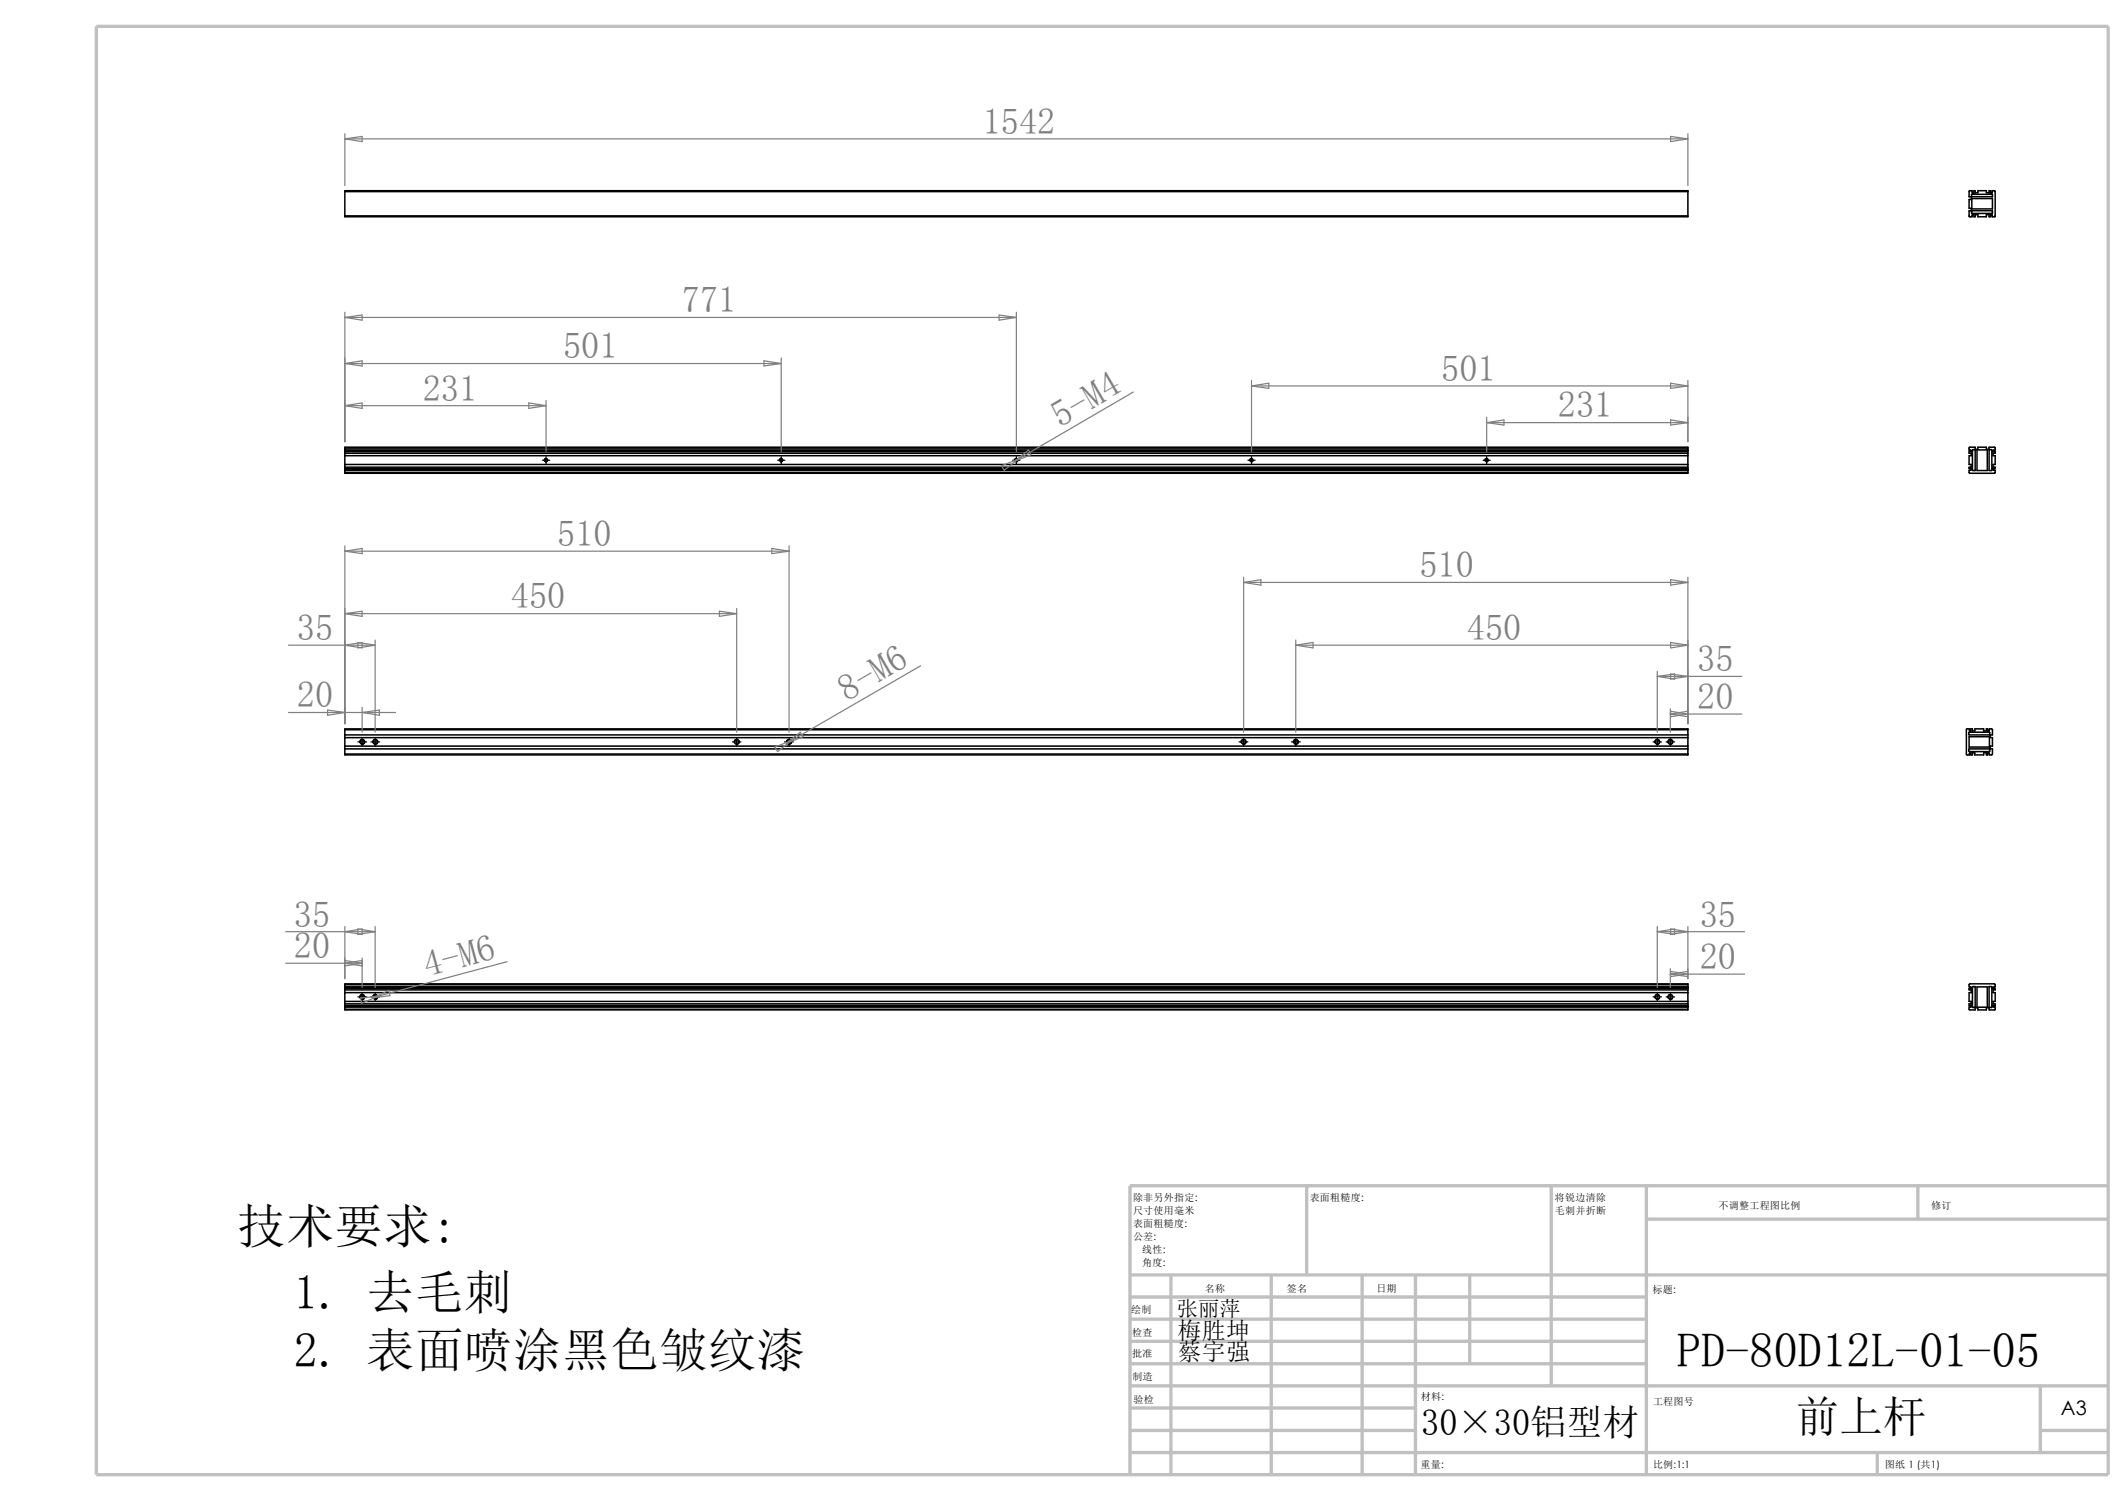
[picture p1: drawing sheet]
<svg xmlns="http://www.w3.org/2000/svg" width="297mm" height="210mm" viewBox="0 0 297 210" stroke-linecap="round" stroke-linejoin="round" font-family="sans-serif">
<g fill="none" stroke="#c0c0c0" stroke-width=".47">
<path d="M13.5 3.7h281v202.2h-281zM157.9 178h136.6M163.6 178v27.9M177.6 178v27.9M182.5 165.6v12.4M190.3 178v27.9M197.7 178v27.9M205.3 178v12.4M216.7 165.6v27.9M230 170.2h64.5M230 165.6v40.3M267.9 165.6v4.6"/>
<path d="M294.5 165.6h-136.6v40.3M157.9 193.5h136.6M157.9 199.7h39.8M157.9 196.6h39.8M157.9 181.1h72.1M157.9 184.2h72.1M157.9 187.3h72.1M157.9 190.4h72.1M285 199.7h9.5M285 193.5v9.3M157.9 202.8h136.6M262.3 202.8v3.1"/>
</g>
<g fill="none" stroke="#000" stroke-width=".21">
<path d="M48.2 26.8v-.2h187.6v.2M48.2 30.1v.2h187.6v-.2M48.2 26.8v3.3M48.2 26.8h187.6M48.2 30.1h187.6M235.8 26.8v3.3M275.4 29.5l2.9-.1v.4h-2.8zM275.5 27.1h2.8v.4h-2.8zM275.5 27.7h2.8v1.5h-2.8zM275.5 26.8v.2h.3v-.4h.1v.3h.4v-.3h1.2v.3h.4v-.3h.1v.4h.3v-.2M275.5 26.8v-.2l-.4 .1v.8h.3v.4h-.3v1.2h.3v.3h-.3v.8l.4 .1v-.2M275.5 30.1v-.2h.3v.4h.1v-.3h.4v.3h1.2v-.3h.4v.3h.1v-.4h.3v.2"/>
<path d="M275.5 26.8h.1M275.5 30.1h.1M278.3 26.8v-.2l.4 .1v3.5l-.4 .1v-.2M278.3 26.8h.1M278.3 30.1h.1M48.2 62.6v-.2h187.6v.2M48.2 66v.1h187.6v-.1M48.2 62.9h.1M48.2 65.6v.1M48.2 62.6v.3M48.2 62.9v2.7M48.2 65.7v.3"/>
<path d="M48.2 62.6h187.6M48.2 62.9h187.6M48.2 63.3h187.6M48.2 63.1h187.6M48.2 63.6h187.6M48.2 64.9h187.6M48.2 65.2h187.6M48.2 65.4h187.6M48.2 65.7h187.6M48.2 66h187.6M48.2 65.6h187.6M235.8 62.6v.3"/>
<path d="M235.8 65.6v.4M235.8 62.9v2.7M275.3 62.9h.1v.2h-.3v.2h.3v.3h-.3v1.3h.3v.3h-.3v.2h.3v.2l-.1 .1M275.3 62.9h-.2v-.5h.8v.3h.4v-.3h1.2v.3h.4v-.3l.8 .1v.4h-.4v.2h.4v.2h-.3v.3h.3v1.3h-.3v.3h.3v.2h-.4v.2l.4 .1v.3l-3.5 .1-.1-.1v-.3h.2M275.5 62.8h.4v2.9h-.4zM276.2 62.8h1.4v2.9h-1.4zM277.9 62.8h.4l-.1 2.9h-.3zM48.2 101.9v-.1h187.6v.1M48.2 105.3v.1h187.6v-.1M48.2 101.9h187.6M48.2 102.6h187.6M48.2 101.9v3.4"/>
<path d="M48.2 103h187.6M48.2 104.2h187.6M48.2 104.6h187.6M48.2 105.3h187.6M235.8 101.9v3.4M275 102.3l2.9-.1 .1 .4h-2.9zM275.1 104.6h2.9v.3h-2.9zM275.1 102.9h2.8v1.4h-2.8zM275.1 101.9l.1 .2h.1v-.3h.2v.3h.4v-.3h1.2v.3h.4v-.3h.2v.3h.1l.1-.3 .4 .1v.7h-.3v.4h.3v1.2h-.3v.4h.3v.7l-.4 .1-.1-.4h-.1v.4h-.2v-.3h-.4v.3h-1.2v-.3h-.4v.3h-.2v-.4h-.1l-.1 .2M275.1 101.9v-.1h-.4v3.6h.4v-.2M275.1 105.2h.1M275.1 101.9h.1"/>
<path d="M48.2 137.5v-.1h187.6v.1M48.2 137.8v.1M48.2 137.5v.3M48.2 137.9v2.6M48.2 137.5h187.6M48.2 137.8h187.6M48.2 138.2h187.6M48.2 138h187.6M48.2 138.6h187.6M48.2 139.8h187.6M48.2 137.9h187.6M235.8 137.8v.1"/>
<path d="M235.8 137.5v.3M235.8 137.9v2.6M275.5 137.8h.4v2.9l-.4-.1zM276.2 137.8h1.4v2.8h-1.4zM277.9 137.8h.4l-.1 2.9-.3-.1zM48.2 140.9v.1h187.6v-.1M48.2 140.5v.1M48.2 140.6v.3M48.2 140.4h187.6M48.2 140.2h187.6M48.2 140.6h187.6M48.2 140.9h187.6"/>
<path d="M48.2 140.5h187.6M235.8 140.5v.4M275.3 140.6l.1-.1v-.1h-.3v-.2h.3v-.4h-.3v-1.2h.3v-.4h-.3v-.2h.3v-.1l-.3-.1 .1-.4h3.4l.1 .1v.3l-.4 .1v.1h.4v.2h-.3v.4h.3v1.2h-.3v.4h.3v.2h-.4v.1l.4 .1v.4h-.8v-.3h-.4v.3h-1.2v-.3h-.4v.3h-.8v-.4h.2"/>
<circle cx="76.3" cy="64.2" r=".2"/>
<circle cx="109.1" cy="64.2" r=".2"/>
<circle cx="142" cy="64.2" r=".2"/>
<circle cx="174.8" cy="64.2" r=".2"/>
<circle cx="207.7" cy="64.2" r=".2"/>
<circle cx="50.6" cy="103.6" r=".3"/>
<circle cx="52.4" cy="103.6" r=".3"/>
<circle cx="102.9" cy="103.6" r=".3"/>
<circle cx="110.2" cy="103.6" r=".32"/>
<circle cx="173.7" cy="103.6" r=".3"/>
<circle cx="181" cy="103.6" r=".3"/>
<circle cx="231.5" cy="103.6" r=".3"/>
<circle cx="233.3" cy="103.6" r=".3"/>
<circle cx="50.6" cy="139.2" r=".32"/>
<circle cx="52.4" cy="139.2" r=".32"/>
<circle cx="231.5" cy="139.2" r=".32"/>
<circle cx="233.3" cy="139.2" r=".32"/>
</g>
<g fill="none" stroke="#808080" stroke-width=".17">
<path d="M48.2 18.7v7.2M48.2 19.4h187.6M48.2 19.4l2.4-.4v.8zM233.4 19l2.4 .4-2.4 .4zM235.8 18.7v7.2M48.2 43.6v18.1M48.2 44.3l2.4-.3v.7zM48.2 50.8l2.4-.4v.7zM48.2 56.6l2.4-.3v.7zM48.2 56.6h28.1M48.2 50.8h60.9M48.2 44.3h93.8"/>
<path d="M73.9 56.3l2.4 .3-2.4 .4zM76.3 55.9v7.1M106.7 50.4l2.4 .4-2.4 .3zM109.1 50v13M139.6 44l2.4 .3-2.4 .4zM142 43.6v19.4M158.3 54.7l-16.1 9.4M174.8 53.1v9.9M174.8 53.9l2.4-.4v.7zM174.8 53.9h61M207.7 59l2.4-.4v.8zM207.7 59h28.1"/>
<path d="M207.7 58.3v4.7M233.4 53.5l2.4 .4-2.4 .3zM233.4 58.6l2.4 .4-2.4 .4zM235.8 53.1v8.6M48.2 76.2v24.8M48.2 77l2.4-.4v.7zM48.2 77h62M107.8 76.6l2.4 .4-2.4 .3zM110.2 76.2v26M139.9 65l2.3-.9-1.9 1.6zM141.8 64.4l1.9-1.6 .3 .7zM142.2 64.1l-.4 .3"/>
<path d="M40.3 90.1h12.1M40.3 99.5h14.9M45.8 99.1l2.4 .4-2.4 .4zM48.2 85.7l2.4-.4v.8zM48.2 90.1l2.4-.4v.8zM48.2 85.7h54.7M50 89.7l2.4 .4-2.4 .4zM50.6 98.8v3.4M50.6 99.5l2.4-.4v.8zM52.4 89.4v12.8M100.5 85.3l2.4 .4-2.4 .4zM102.9 85v17.2"/>
<path d="M128.6 93l-18.1 10.4M173.7 80.6v21.6M173.7 81.3l2.4-.4v.8zM173.7 81.3h62.1M181 90.1l2.4-.4v.8zM181 90.1h54.8M181 89.4v12.8M231.5 93.7v8.5M231.5 94.4h11.8M231.5 94.4l2.4-.3v.7zM233.3 99v3.2M233.3 99.7h10"/>
<path d="M233.3 99.7l2.5-.4v.8zM233.4 80.9l2.4 .4-2.4 .4zM233.4 89.7l2.4 .4-2.4 .4zM233.4 94.1l2.4 .3-2.4 .4zM233.4 99.3l2.4 .4-2.4 .4zM235.8 80.6v20.4M108.2 104.3l2.3-.9-1.9 1.5zM109.9 103.8l1.9-1.6 .4 .7zM110.5 103.4l-.6 .4M39.9 130.1h12.5M39.9 134.5h10.7M48.2 129.4v7.3"/>
<path d="M48.2 130.1l2.4-.4v.8zM48.2 134.1l2.4 .4M50 129.7l2.4 .4-2.4 .4zM50.3 139.4l2.5-.3-2.3 1zM50.6 133.8v4.1M50.6 134.5l-2.4 .4M50.6 134.1l-2.4 .4 2.4 .4M52.1 139.3l2.2-1 .2 .7zM52.4 129.4v8.5M52.8 139.1l-.7 .2M70.8 134.3l-18 4.8M231.5 129.4v8.5"/>
<path d="M231.5 130.1l2.4-.4v.8zM231.5 130.1h12.2M233.3 135.3v2.6M233.3 136l2.5-.4v.8zM233.3 136h10.4M233.4 129.7l2.4 .4-2.4 .4zM233.4 135.6l2.4 .4-2.4 .4zM235.8 129.4v7.3"/>
</g>
<g fill="none" stroke="#000" stroke-width=".17">
<path d="M75.8 64.3h1M76 64.3a.24 .24 0 0 1 .2-.3 .24 .24 0 0 1 .3 .3 .24 .24 0 0 1-.3 .2M76.3 63.8v1M108.6 64.3h1M108.9 64.3a.24 .24 0 0 1 .2-.3 .24 .24 0 0 1 .3 .3 .24 .24 0 0 1-.3 .2M109.1 63.8v1M141.5 64.3h1M141.7 64.3a.24 .24 0 0 1 .2-.3 .24 .24 0 0 1 .3 .3 .24 .24 0 0 1-.3 .2M142 63.8v1M174.3 64.3h1M174.6 64.3a.24 .24 0 0 1 .2-.3 .24 .24 0 0 1 .3 .3 .24 .24 0 0 1-.3 .2M174.8 63.8v1"/>
<path d="M207.2 64.3h1M207.4 64.3a.24 .24 0 0 1 .2-.3 .24 .24 0 0 1 .3 .3 .24 .24 0 0 1-.3 .2M207.7 63.8v1M50 103.6h1.2M50.2 103.7a.36 .36 0 0 1 .4-.5 .36 .36 0 0 1 .3 .4 .36 .36 0 0 1-.4 .3M50.6 103v1.2M51.8 103.6h1.2M52.1 103.7a.36 .36 0 0 1 .3-.5 .36 .36 0 0 1 .4 .4 .36 .36 0 0 1-.5 .3M52.4 103v1.2M102.3 103.6h1.2M102.6 103.7a.36 .36 0 0 1 .3-.5 .36 .36 0 0 1 .4 .4 .36 .36 0 0 1-.5 .3M102.9 103v1.2"/>
<path d="M109.6 103.6h1.2M109.9 103.7a.36 .36 0 0 1 .3-.5 .36 .36 0 0 1 .4 .4 .36 .36 0 0 1-.5 .3M110.2 103v1.2M173.1 103.6h1.2M173.4 103.7a.37 .37 0 0 1 .2-.5 .37 .37 0 0 1 .5 .4 .37 .37 0 0 1-.4 .3M173.7 103v1.2M180.4 103.6h1.3M180.7 103.7a.36 .36 0 0 1 .3-.5 .36 .36 0 0 1 .4 .4 .36 .36 0 0 1-.5 .3M181 103v1.2M230.9 103.6h1.2M231.2 103.7a.36 .36 0 0 1 .3-.5 .36 .36 0 0 1 .4 .4 .36 .36 0 0 1-.5 .3M231.5 103v1.2"/>
<path d="M232.7 103.6h1.2M233 103.7a.36 .36 0 0 1 .3-.5 .36 .36 0 0 1 .4 .4 .36 .36 0 0 1-.4 .3M233.3 103v1.2M50 139.2h1.2M50.2 139.3a.37 .37 0 0 1 .4-.5 .37 .37 0 0 1 .4 .4 .37 .37 0 0 1-.5 .4M50.6 138.6v1.2M51.8 139.2h1.2M52.1 139.3a.37 .37 0 0 1 .3-.5 .37 .37 0 0 1 .4 .4 .37 .37 0 0 1-.5 .4M52.4 138.6v1.2M230.9 139.2h1.2M231.2 139.3a.37 .37 0 0 1 .3-.5 .37 .37 0 0 1 .4 .4 .37 .37 0 0 1-.5 .4M231.5 138.6v1.2"/>
<path d="M232.7 139.2h1.2M233 139.3a.37 .37 0 0 1 .3-.5 .37 .37 0 0 1 .4 .4 .37 .37 0 0 1-.4 .4M233.3 138.6v1.2"/>
</g>
<g font-size="6.7">
<text x="33.1" y="173.5">技术要求:</text>
<text x="41.1" y="182.8">1. 去毛刺</text>
<text x="41.1" y="190.9">2. 表面喷涂黑色皱纹漆</text>
<text x="234.3" y="190.9">PD-80D12L-01-05</text>
</g>
<text font-size="6.1" x="250.8" y="199.9">前上杆</text>
<g font-size="5.1" fill="#808080">
<text x="137.3" y="18.7">1542</text>
<text x="95.2" y="43.6">771</text>
<text x="78.7" y="50">501</text>
<text x="201.3" y="53.2">501</text>
<text x="59.1" y="55.9">231</text>
<text x="148.1" y="59.8" transform="rotate(-30 148.1 59.8)">5-M4</text>
<text x="217.6" y="58.3">231</text>
<text x="77.9" y="76.2">510</text>
<text x="198.3" y="80.6">510</text>
<text x="41.5" y="89.4">35</text>
<text x="71.4" y="85">450</text>
<text x="204.9" y="89.4">450</text>
<text x="237.1" y="93.7">35</text>
<text x="41.5" y="98.8">20</text>
<text x="118.4" y="98" transform="rotate(-30 118.4 98)">8-M6</text>
<text x="237.1" y="99">20</text>
<text x="41.1" y="129.4">35</text>
<text x="237.4" y="129.4">35</text>
<text x="41.1" y="133.8">20</text>
<text x="59.7" y="136.4" transform="rotate(-15 59.7 136.4)">4-M6</text>
<text x="237.4" y="135.3">20</text>
</g>
<text font-size="5.1" x="198.5" y="200.3">30×30铝型材</text>
<g font-size="3.3">
<text x="164.5" y="187">梅胜坤</text>
<text x="164.5" y="189.9">蔡宇强</text>
</g>
<text font-size="3" x="164.4" y="183.8">张丽萍</text>
<text font-size="2.8" x="287.9" y="197.6">A3</text>
<g font-size="1.4">
<text x="158.3" y="167.7">除非另外指定:</text>
<text x="183" y="167.7">表面粗糙度:</text>
<text x="217.2" y="167.6">将锐边清除</text>
<text x="158.3" y="169.5">尺寸使用毫米</text>
<text x="158.3" y="171.4">表面粗糙度:</text>
<text x="158.3" y="173.2">公差:</text>
<text x="217.2" y="169.5">毛刺并折断</text>
<text x="240.1" y="168.7">不调整工程图比例</text>
<text x="269.8" y="168.9">修订</text>
<text x="159.6" y="176.8">角度:</text>
<text x="159.6" y="175">线性:</text>
<text x="158" y="183.4">绘制</text>
<text x="168.3" y="180.4">名称</text>
<text x="179.8" y="180.4">签名</text>
<text x="192.3" y="180.4">日期</text>
<text x="230.8" y="180.6">标题:</text>
<text x="158.2" y="189.5">批准</text>
<text x="158.2" y="186.5">检查</text>
<text x="158.2" y="192.7">制造</text>
<text x="158.4" y="195.9">验检</text>
<text x="198.5" y="195.4">材料:</text>
<text x="230.9" y="196.2">工程图号</text>
<text x="198.5" y="204.9">重量:</text>
<text x="230.9" y="204.9">比例:1:1</text>
<text x="263.3" y="204.9">图纸 1 (共1)</text>
</g>
</svg>
